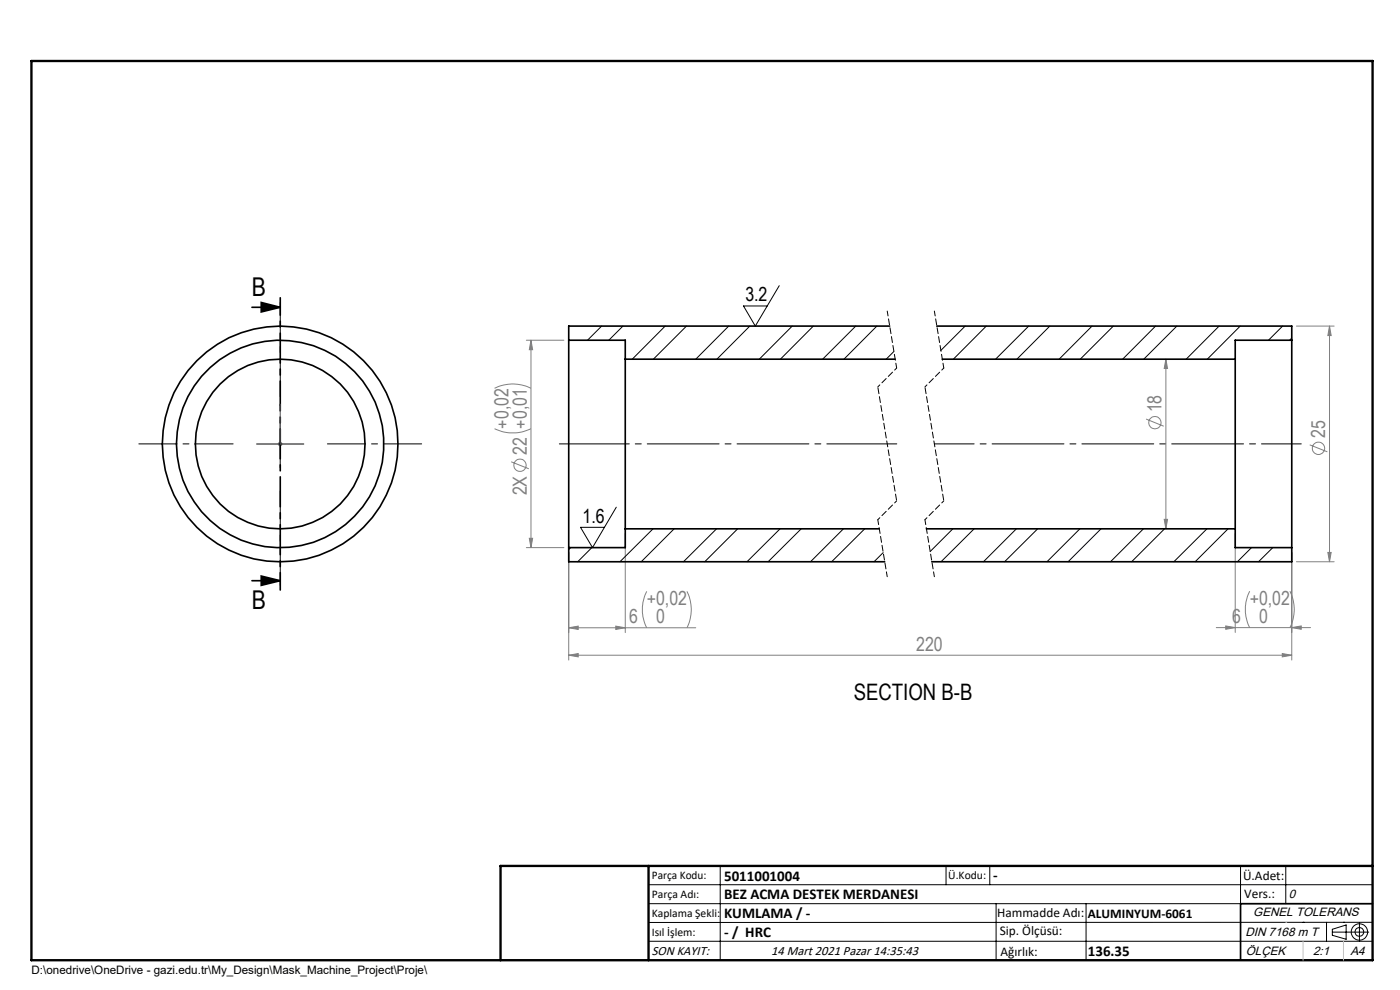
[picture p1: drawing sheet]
<svg xmlns="http://www.w3.org/2000/svg" width="297mm" height="210mm" viewBox="0 0 297 210" stroke-linecap="round" stroke-linejoin="round" font-family="sans-serif">
<g fill="none" stroke="#808080" stroke-width=".21">
<path d="M111.7 72.2h7.9M112.6 72.2l.4 2h-.7zM112.6 72.2v44M247.3 76.2l.4 2h-.7zM247.3 76.2v36M275 69.2h8M282 69.2l.4 2h-.7zM282 69.2v50M58.9 94.2h1M59.1 93.8l.7 .7M59.4 93.7v1M59.8 93.8l-.7 .7"/>
<path d="M104.9 90.9a8.9 8.9 0 0 0 7.7 0M104.9 82.4a8.6 8.6 0 0 1 7.7 0M108.4 98l3.8 1.4M243.1 88.9l3.8 1.5M277.8 94.4l3.8 1.4M111.7 116.2h7.9M112.3 114.2h.7l-.4 2zM120.6 117.2v22.8M132.6 113.2v21M247 110.2h.7l-.4 2zM262 113.2v21M274 117.2v22.8"/>
<path d="M275 119.2h8M281.7 117.2h.7l-.4 2zM120.6 139l2.1-.4v.7zM120.6 133.2l2.1-.4v.7zM120.6 139h153.4M120.6 133.2h27M130.6 132.8l2 .4-2 .3zM137.2 125.4a8.6 8.6 0 0 0 0 7.8M145.7 125.4a8.6 8.6 0 0 1 0 7.8M258 133.1h20M260 132.8l2 .3-2 .4zM265.1 125.4a8.6 8.6 0 0 0 0 7.7"/>
<path d="M272 138.6l2 .4-2 .3zM273.6 125.4a8.6 8.6 0 0 1 0 7.7M274 133.1l2-.3v.7z"/>
<circle cx="110.3" cy="98.7" r="1.31"/>
<circle cx="245" cy="89.7" r="1.3"/>
<circle cx="279.7" cy="95.1" r="1.31"/>
</g>
<path d="M53.4 65.2h6M55.4 64.2l4 1-4 1zM53.4 123.2h6M55.4 122.2l4 1-4 1zM291.2 191.7h-28v12" fill="none" stroke="#000" stroke-width=".35"/>
<g fill="none" stroke="#000" stroke-width=".21">
<path d="M165.3 60.6l-5.1 8.6-2.5-4.3h5.1M54.4 94.2h10.1M59.4 89.2v10M130.7 107.6l-5 8.6-2.5-4.3h5M137.6 187.7h153.6M137.6 191.7h153.6M137.6 199.7h153.6M152.8 183.7v20M200.7 183.7v4M210 183.7v4M211.3 191.7v12M230.4 191.7v12"/>
<path d="M263.2 183.7v20M272.8 183.7v8M276.4 195.6h.1M281.4 195.6v4.1M282.6 197.7h7.8M282.6 197.1l3-.9v3l-3-.8zM285 195.6h.1M288.4 195.8v3.8M291.2 195.6l-153.6 .1"/>
<circle cx="288.4" cy="197.7" r="1.74"/>
<circle cx="288.4" cy="197.7" r=".93"/>
</g>
<path d="M59.4 94.1v.2zM59.4 85.7v.4v-.4M59.4 94.2h.1M59.4 85.7v8.5" fill="none" stroke="#00f" stroke-width=".21"/>
<path d="M118.7 94.2h71.5" fill="none" stroke="#000" stroke-width=".21" stroke-dasharray="15.2 1.3 1.3 1.3" stroke-dashoffset=".4"/>
<path d="M198.2 94.2h77.9" fill="none" stroke="#000" stroke-width=".21" stroke-dasharray="15.2 1.3 1.3 1.3" stroke-dashoffset="6.8"/>
<path d="M49.5 94.2h-20M59.5 84.2v-20M69.5 94.2h20M59.5 104.2v20" fill="none" stroke="#000" stroke-width=".21" stroke-dasharray="15.2 1.3 1.3 1.3" stroke-dashoffset="7.1"/>
<path d="M188.2 66l2 12.1M198.2 66l2 12.1M186.2 110.2l2 12.1M196.2 110.2l2 12.1" fill="none" stroke="#000" stroke-width=".21" stroke-dasharray="1.3 .6" stroke-dashoffset=".2"/>
<path d="M190.2 78.1l-4 4M200.2 78.1l-4 4M190.2 106.2l-4 4M200.2 106.2l-4 4" fill="none" stroke="#000" stroke-width=".21" stroke-dasharray="1.3 .6" stroke-dashoffset=".7"/>
<path d="M186.2 82.1l4 24.1M196.2 82.1l4 24.1" fill="none" stroke="#000" stroke-width=".21" stroke-dasharray="1.3 .6" stroke-dashoffset="-.2"/>
<path d="M59.5 63.2v62" fill="none" stroke="#000" stroke-width=".35" stroke-dasharray="6.3 1.3 1.3 1.3" stroke-dashoffset="2.7"/>
<path d="M106.2 203.7h185" fill="none" stroke="#000" stroke-width=".25"/>
<path d="M6.7 12.9h284.5v190.8h-284.5zM137.6 183.7v20M291.2 183.7h-185v20" fill="none" stroke="#000" stroke-width=".5"/>
<path d="M272.8 195.6h.1M276.4 199.7v4M285 199.7v4" fill="none" stroke="#c0c0c0" stroke-width=".21"/>
<path d="M55.4 64.2l4 1-4 1zM55.4 122.2l4 1-4 1z" fill="#000"/>
<path d="M59.4 94.1v.2zM59.4 85.7v.4z" fill="#00f"/>
<g fill="#808080">
<path d="M120.6 139l2.1-.4v.7zM272 138.6l2 .4-2 .3zM120.6 133.2l2.1-.4v.7zM130.6 132.8l2 .4-2 .3zM260 132.8l2 .3-2 .4zM274 133.1l2-.3v.7z"/>
<path d="M247 110.2h.7l-.4 2zM247.3 76.2l.4 2h-.7zM281.7 117.2h.7l-.4 2zM282 69.2l.4 2h-.7z"/>
<path d="M112.6 72.2l.4 2h-.7zM112.3 114.2h.7l-.4 2z"/>
</g>
<g fill="none" stroke="#000" stroke-width=".35">
<path d="M120.6 72.2v44M120.6 72.2h12v4M132.6 76.2v36M132.6 76.2h57.3M188.7 69.2h-68.1v3M198.7 69.2h75.3v3M199.9 76.2h62.1M262 76.2v36M274 72.2v44M274 72.2h-12v4M120.6 116.2v3h67.1M132.6 112.2v4h-12"/>
<path d="M132.6 112.2h53.9M196.5 112.2h65.5M262 112.2v4h12M274 116.2v3h-76.3"/>
<circle cx="59.4" cy="94.2" r="22"/>
<circle cx="59.4" cy="94.2" r="25"/>
<circle cx="59.4" cy="94.2" r="18"/>
</g>
<g fill="none" stroke="#000" stroke-width=".21">
<path d="M127.6 69.2l-3 3M132.2 69.2l-3 3M141.1 69.2l-7 7M145.6 69.2l-7 7M154.6 69.2l-7 7M159.1 69.2l-7 7M168.1 69.2l-7 7M172.5 69.2l-6.9 7M181.5 69.2l-7 7M186 69.2l-7 7M189.6 74.6l-1.6 1.6M204.8 69.2l-5.2 5.2"/>
<path d="M209.2 69.2l-7 7M218.2 69.2l-7 7M222.7 69.2l-7 7M231.7 69.2l-7 7M236.2 69.2l-7 7M245.1 69.2l-6.9 7M249.7 69.2l-7.1 7M258.6 69.2l-7 7M263.1 69.2l-7 7M272.1 69.2l-3 3M274 71.7l-.4 .5M121.1 116.2l-.4 .4"/>
<path d="M125.6 116.2l-3 3M138.5 112.2l-7 7M143 112.2l-7 7M152 112.2l-7 7M156.5 112.2l-7 7M165.5 112.2l-7 7M170 112.2l-7.1 7M178.9 112.2l-7 7M183.4 112.2l-7 7M187.4 117.2l-2 2M202.1 112.2l-4.8 4.8M206.7 112.2l-7.1 7"/>
<path d="M215.6 112.2l-7 7M220.1 112.2l-7 7M229.1 112.2l-7 7M233.6 112.2l-7 7M242.6 112.2l-7 7M247.1 112.2l-7 7M256 112.2l-7 7M260.5 112.2l-7 7M265.5 116.2l-3 3M270 116.2l-3 3"/>
</g>
<g font-size="5.5">
<text x="53.5" y="62.7">B</text>
<text x="53.5" y="129.2">B</text>
</g>
<text font-size="4.8" x="181.1" y="148.5">SECTION B-B</text>
<g font-size="4.1">
<text x="158.1" y="63.9">3.2</text>
<text x="123.6" y="110.9">1.6</text>
</g>
<g font-size="4.1" fill="#808080">
<text x="246.4" y="87.5" transform="rotate(-90 246.4 87.5)">18</text>
<text x="107.9" y="90.9" transform="rotate(-90 107.9 90.9)">+0,02</text>
<text x="281.1" y="92.9" transform="rotate(-90 281.1 92.9)">25</text>
<text x="111.7" y="96.5" transform="rotate(-90 111.7 96.5)">22 +0,01</text>
<text x="111.7" y="105.1" transform="rotate(-90 111.7 105.1)">2X</text>
<text x="137.2" y="128.4">+0,02</text>
<text x="265.1" y="128.3">+0,02</text>
<text x="133.5" y="132.2">6</text>
<text x="139.2" y="132.2">0</text>
<text x="261.4" y="132.2">6</text>
<text x="267.1" y="132.2">0</text>
<text x="194.4" y="138.1">220</text>
</g>
<g font-size="3.2">
<text x="153.6" y="186.8">5011001004</text>
<text x="153.6" y="190.8">BEZ ACMA DESTEK MERDANESI</text>
<text x="210.7" y="186.6">-</text>
<text x="153.6" y="194.8">KUMLAMA / -</text>
<text x="153.6" y="198.8">- / HRC</text>
<text x="230.8" y="202.8">136.35</text>
</g>
<g font-size="2.8">
<text x="263.7" y="186.7">Ü.Adet:</text>
<text x="263.9" y="190.5">Vers.:</text>
<text x="211.5" y="194.5">Hammadde Adı:</text>
<text x="230.8" y="194.7">ALUMINYUM-6061</text>
<text x="138.3" y="202.6">SON KAYIT:</text>
<text x="163.6" y="202.6">14 Mart 2021 Pazar 14:35:43</text>
<text x="212.1" y="198.4">Sip. Ölçüsü:</text>
<text x="212.2" y="202.7">Ağırlık:</text>
</g>
<g font-size="2.6">
<text x="273.4" y="190.4">0</text>
<text x="265.9" y="194.4">GENEL TOLERANS</text>
<text x="264.2" y="198.5">DIN 7168 m T</text>
<text x="264.3" y="202.6">ÖLÇEK</text>
<text x="278.5" y="202.6">2:1</text>
<text x="286.5" y="202.6">A4</text>
</g>
<g font-size="2.5">
<text x="138.3" y="186.4">Parça Kodu:</text>
<text x="138.3" y="190.5">Parça Adı:</text>
<text x="201.2" y="186.5">Ü.Kodu:</text>
<text x="138.3" y="194.5">Kaplama Şekli:</text>
<text x="138.3" y="198.6">Isıl İşlem:</text>
<text x="6.7" y="206.7">D:\onedrive\OneDrive - gazi.edu.tr\My_Design\Mask_Machine_Project\Proje\</text>
</g>
</svg>
